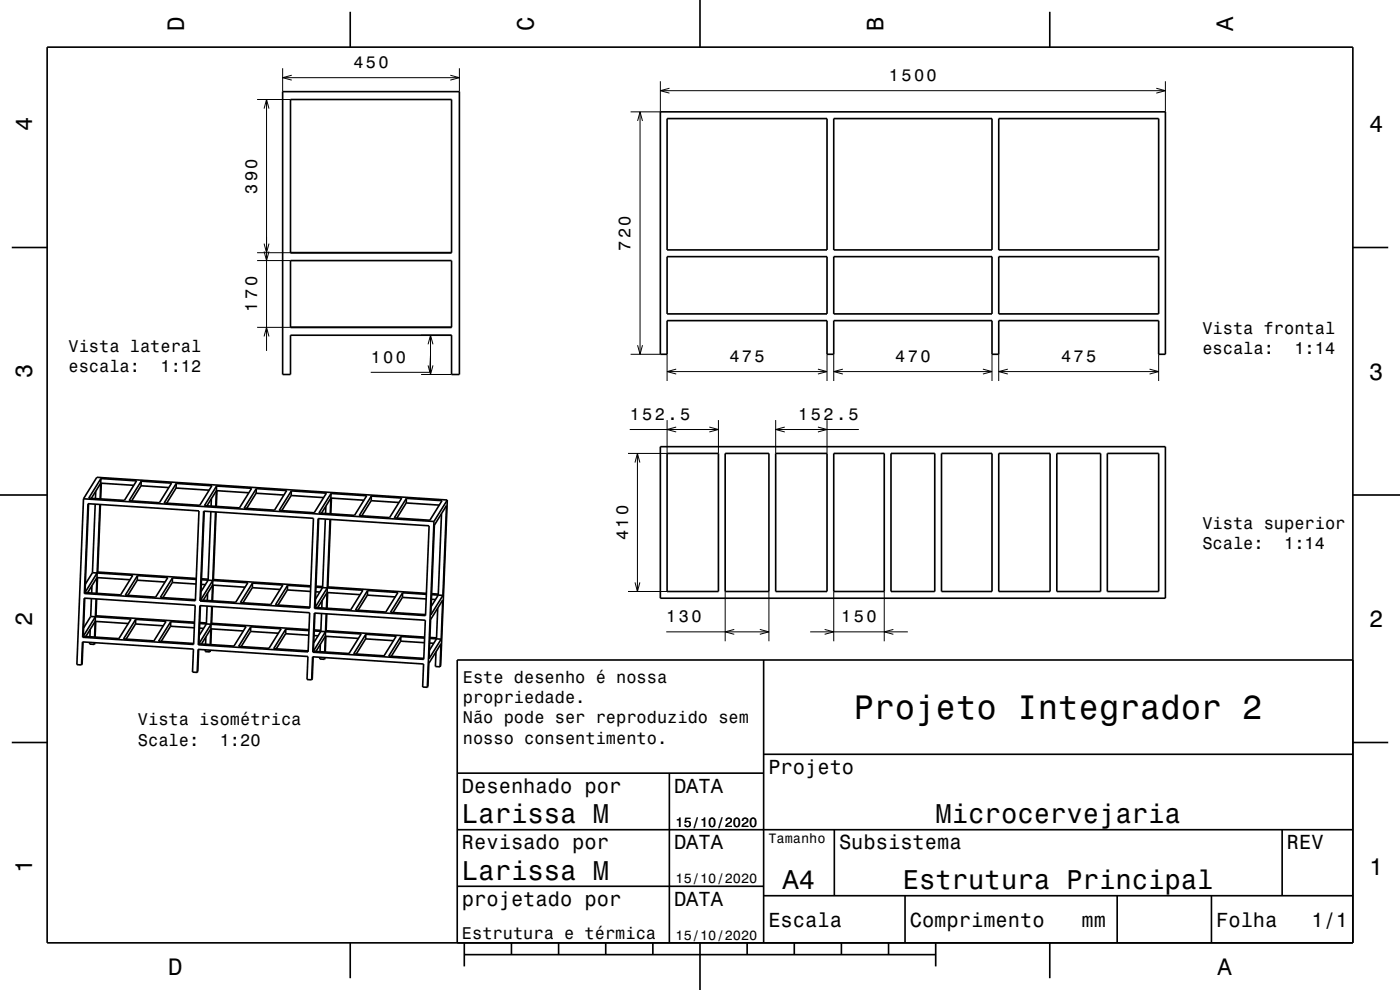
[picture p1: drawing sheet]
<svg xmlns="http://www.w3.org/2000/svg" width="297mm" height="210mm" viewBox="0 0 297 210" stroke-linecap="round" stroke-linejoin="round" font-family="sans-serif">
<g fill="none" stroke="#000" stroke-width=".21">
<path d="M60 14.5v4.9M60 16.5h37.5M61.9 16l-1.9 .5 1.9 .5M95.5 16l2 .5-2 .5M97.5 14.5v4.9M140.1 17.2v6.5h-6.3M140.1 19.2h107.1M142 18.7l-1.9 .5 1.9 .6M245.3 18.7l1.9 .5-1.9 .6M247.2 17.2v6.5M54.5 21.1h7.1M56 23l.5-1.9 .6 1.9"/>
<path d="M56.5 21.1v53.3M135.3 25.7l.5-2 .5 2M135.8 23.7v51.5M54.5 53.6h7.1M54.5 55.3h7.1M56 51.7l.5 1.9 .6-1.9M56 53.3l.5 2 .6-2M54.5 69.4h7.1M56 71.4l.5-2 .6 2M89.3 79.4h6.5M89.3 71.1h6.5M90.8 77.5l.5 1.9 .5-1.9"/>
<path d="M90.8 73l.5-1.9 .5 1.9M91.3 75.3l-.1 3.7h-12.5M91.3 71.1v8.3M133.8 75.2h6.3M135.3 73.2l.5 2 .5-2M141.5 75.2v5.6M141.5 78.8h33.9M143.5 78.3l-2 .5 2 .5M173.5 78.3l1.9 .5-1.9 .5M175.4 75.2v5.6M176.9 75.2v5.6M176.9 78.8h33.5"/>
<path d="M178.8 78.3l-1.9 .5 1.9 .5M208.5 78.3l1.9 .5-1.9 .5M210.4 75.2v5.6M211.9 75.2v5.6M211.9 78.8h33.9M213.8 78.3l-1.9 .5 1.9 .5M243.9 78.3l1.9 .5-1.9 .5M245.8 75.2v5.6M133.6 91.1h18.8M134.7 98.1l.5-1.9 .5 1.9M135.2 96.2v29.3M141.5 89.1v7.1h-8.3"/>
<path d="M143.5 90.6l-2 .5 2 .5M150.5 90.6l1.9 .5-1.9 .5M152.4 89.1v7.1M164.6 89.1v7.1M164.6 91.1h17.6M166.5 90.6l-1.9 .5 1.9 .5M173.5 90.6l1.9 .5-1.9 .5M175.4 89.1v7.1M133.2 125.5h8.3M134.7 123.5l.5 2 .5-2M141.3 134h21.8M153.8 125.5v10.5"/>
<path d="M155.8 133.5l-2 .5 2 .5M161.2 133.5l1.9 .5-1.9 .5M163.1 125.5v10.5M171.9 134h20.7M174.9 133.5l2 .5-2 .5M176.9 125.5v10.5M187.6 125.5v10.5M189.5 133.5l-1.9 .5 1.9 .5"/>
</g>
<g fill="none" stroke="#000" stroke-width=".35">
<path d="M10 10h277v190h-277zM60 19.4h37.5v60h-1.7v-8.3h-34.2v8.3h-1.6zM74.3 2.5v7.5M148.5 0v10M222.7 2.5v7.5M61.6 21.1h34.2v32.5h-34.2zM140.1 23.7h107.1v51.5h-1.4v-7.2h-33.9v7.2h-1.5v-7.2h-33.5v7.2h-1.5v-7.2h-33.9v7.2h-1.4zM141.5 25.2h33.9v27.8h-33.9zM176.9 25.2h33.5v27.8h-33.5zM211.9 25.2h33.9v27.8h-33.9zM2.5 52.5h7.5M61.6 55.3h34.2v14.1h-34.2z"/>
<path d="M141.5 54.4h33.9v12.2h-33.9zM176.9 54.4h33.5v12.2h-33.5zM211.9 54.4h33.9v12.2h-33.9zM287 52.5h7.5M140.1 94.8h107.1v32.1h-107.1zM141.5 96.2h10.9v29.3h-10.9zM153.8 96.2h9.3v29.3h-9.3zM164.6 96.2h10.8v29.3h-10.8zM176.9 96.2h10.7v29.3h-10.7zM189 96.2h9.3v29.3h-9.3zM199.7 96.2h10.7v29.3h-10.7zM211.9 96.2h10.9v29.3h-10.9z"/>
<path d="M224.2 96.2h9.3v29.3h-9.3zM234.9 96.2h10.9v29.3h-10.9zM0 105h10M17.7 105.8l-1.4 35.2h1M17.7 105.8l74.4 4.8M17.7 105.8l2.8-4.6 74.4 4.9M18.7 106.8l23.5 1.6-.8 19-23.5-1.5zM18.8 106.9l-.8 18.8M20.2 106.9l-.6 14.6M20.3 104.2l-.1 1.6M21.2 107l-.6 14.5M21.3 107l-.6 14.3"/>
<path d="M21.4 102.5l7 .4M21.4 102.5l-2 3.2M21.4 102.5l-.2 3.3M21.4 101.5l7.6 .5-2.6 4.2-7.6-.5zM21.4 101.5v1M21.5 102.5l-.1 3.3M29.9 103l5.9 .4M29.9 103l-2 3.3M30 102.1l6.4 .4-2.6 4.1-6.4-.4zM30 102.1l-.1 .9M37.4 103.5l7 .5M37.4 103.5l-2 3.2"/>
<path d="M37.4 102.5l7.6 .5-2.6 4.2-7.6-.5zM37.4 102.5v1M43.2 108.4l23.3 1.5-.8 19.1-23.3-1.5zM43.3 108.4l-.7 18.9 7.4 .5 2.6-4.2-9.9-.6M44.7 108.5l-.5 14.6-1.6 2.4M44.8 105.8v1.5M45.7 108.6l-.7 18.8M45.8 108.6l-.5 14.3M45.9 103.1l7.5 .5-2.6 4.1-7.4-.4zM45.9 103.1l-.1 4.3M46 104.1l-.1 3.3M52.8 104.5l-6.9-.4-2 3.2"/>
<path d="M54.3 104.6l5.9 .4M54.3 104.6l-2 3.2M54.4 103.6l6.4 .5-2.6 4.1-6.4-.4zM54.4 103.6l-.1 1M61.8 105.1l6.9 .5M61.8 105.1l-2 3.2M61.8 104.1l7.4 .5-2.5 4.2-7.5-.5zM61.8 104.1v1M67.5 110l23.5 1.5-.7 19.1-23.6-1.5zM67.6 110l-.7 18.9 7.5 .4 2.6-4.1-10-.6M69 110.1l-.6 14.5-1.5 2.5M69.1 107.4v1.5"/>
<path d="M70 110.2l-.7 18.8M70.1 110.2l-.5 14.3M70.2 105.7l-2 3.2M70.2 105.7l-.1 3.3M70.2 105.7l7 .4M70.2 104.7l7.6 .5-2.6 4.1-7.5-.5zM70.2 104.7v1M70.3 105.7l-.1 3.3M78.7 106.2l5.9 .4M78.7 106.2l-2 3.2M78.8 105.2l6.4 .4-2.6 4.2-6.4-.4zM78.8 105.2l-.1 1"/>
<path d="M86.2 106.7l7 .4M86.2 106.7l-2 3.2M86.2 105.7l7.6 .5-2.6 4.2-7.6-.5zM86.2 105.7v1M92.1 110.6l-1.4 35.2M93.7 109l-.7 17.2-1.5 2.5M94.7 107.2l-.7 19.1-2.6 4.2 .7-19.1zM94.9 106.1l-1.4 35.1-.1 .2M94.9 106.1l-2.8 4.5M287 105h10M17.6 136.2l-.2 4.6-.1 .2M17.9 126.9l23.5 1.5-.3 8.3-23.6-1.5z"/>
<path d="M18 126.9l-.3 8.1 7.5 .5 2.6-4.2-8.6-.5M18 125.7l-.1 .2M19 136.3v.3l1 .1M19.1 133.5v1.6M19.2 130.8l-1.5 2.4M19.4 127l-.2 3.8M19.5 124.2l-.1 1.6M19.6 121.5l-1.5 2.4M19.6 121.5l8.6 .5-2.6 4.2-7.6-.5M20 136.3v.4M20.1 136.3l-.1 .4M20.3 131.8l-.1 3.3"/>
<path d="M20.4 130.6l20.9 1.4M20.4 130.6l-2.9 4.6M20.4 127l-.3 8.1M20.5 127l-.1 3.6M20.6 121.5l-.2 4.4M20.6 121.5l-2.6 4.2M20.7 122.5l-.1 3.4M20.7 121.3l20.9 1.4M20.7 121.3l-.1 .2M27.2 132.3l-7-.5-2 3.2M27.6 123l-7-.5-2 3.2M28.7 132.4l5.9 .3"/>
<path d="M28.7 132.4l-1.9 3.2M28.8 131.4l-.1 1M28.8 131.4l6.4 .4-2.5 4.2-6.5-.5zM29.1 123.1l5.9 .4M29.1 123.1l-2 3.2M29.2 122.1l-.1 1M29.2 122.1l6.4 .4-2.6 4.2-6.4-.4zM36.2 132.8l-2 3.3M36.2 132.8l5 .4M36.2 131.9l5.1 .3M36.2 131.9l-2.6 4.1 7.5 .5M36.2 131.9v.9"/>
<path d="M36.6 123.6l5 .3M36.6 123.6l-2 3.2M36.6 122.6l5 .3M36.6 122.6v1M36.6 122.6l-2.6 4.1 7.5 .5M42.1 137.8l-.1 4.6-.2 .2M42.2 136.6l-.1 .2M42.3 133.2l.9 .1M42.4 132.3l9.8 .6-2.6 4.2-7.4-.5M42.4 132.1h1.4M42.4 128.5l23.3 1.5-.3 8.3-23.3-1.5zM42.5 128.5l-.3 8.1"/>
<path d="M42.7 124h.9M42.7 122.8l1.5 .1M43.6 137.8l-.1 .4 1 .1M43.7 135.1l-.1 1.6M43.9 128.6l-.1 3.8-1.5 2.4M44 125.8v1.6M44.5 137.9v.4M44.7 137.9l-.2 .4M44.8 133.4l-.1 3.3M44.9 132.2l20.7 1.4M44.9 132.2l-2.7 4.4M44.9 128.6l-.3 8.1"/>
<path d="M45 128.6l-.1 3.6M45.2 124.1l-.1 3.4M45.3 122.9l20.6 1.4M45.3 122.9l-2.9 4.6M51.6 133.8l-6.9-.4-2 3.2M52 124.6l-6.9-.5-2 3.2M53.2 133.9l5.9 .4M53.2 133.9l-2 3.3M53.2 133v.9M53.2 133l6.4 .4-2.5 4.1-6.5-.4zM53.5 124.7l5.9 .3M53.5 124.7l-2 3.2"/>
<path d="M53.6 123.7l-.1 1M53.6 123.7l6.4 .4-2.6 4.1-6.4-.4zM60.6 134.4l4.9 .3M60.6 134.4l-2 3.2M60.6 133.4l4.9 .4M60.6 133.4l-2.5 4.2 7.3 .5M60.6 133.4v1M61 125.1l4.9 .4M61 125.1l-2 3.3M61 124.2l4.9 .3M61 124.2l-2.6 4.1 7.3 .5M61 124.2v.9"/>
<path d="M66.4 139.3l-.2 4.7-.1 .2M66.5 138.1l-.1 .2M66.6 134.8l.9 .1M66.7 133.8l9.9 .7-2.6 4.1-7.5-.5M66.7 133.6l1.4 .1M66.7 130l23.5 1.6-.3 8.3-23.5-1.6zM66.8 130l-.3 8.1M67 125.5l.9 .1M67 124.3l1.4 .1M67.8 139.4v.4l1 .1M68 136.7l-.1 1.5M68.2 130.1l-.1 3.8-1.5 2.5"/>
<path d="M68.3 127.4v1.6M68.8 139.5v.4M69 139.5l-.2 .4M69.1 135l-.1 3.3M69.2 133.8l20.9 1.3M69.2 133.8l-2.7 4.3M69.2 130.2l-.3 8.1M69.3 130.2l-.1 3.6M69.5 125.7l-.1 3.3M69.6 124.5l20.9 1.4M69.6 124.5l-2.9 4.6M76 135.4l-7-.4-2 3.2"/>
<path d="M76.4 126.1l-7-.4-2 3.2M77.6 135.5l5.9 .4M77.6 135.5l-2 3.2M77.6 134.5l6.4 .5-2.5 4.1-6.5-.4zM77.6 134.5v1M77.9 126.2l5.9 .4M77.9 126.2l-2 3.2M78 125.3l-.1 .9M78 125.3l6.4 .4-2.6 4.1-6.4-.4zM85 136l5 .3M85 136l-2 3.2M85 135l5.1 .4"/>
<path d="M85 135l-2.5 4.2 7.4 .5M85 135v1M85.4 126.7l5 .3M85.4 126.7l-2 3.2M85.4 125.7l5 .4M85.4 125.7l-2.6 4.2 7.5 .5M85.4 125.7v1M91.1 136.4l.9 .1M91.2 135.4l1.4 .1M91.2 135.2l1.4 .1M91.5 127.1l.9 .1M91.6 126.1l2.4 .2"/>
<path d="M91.6 125.9l1.4 .1M92.5 138.3l-.1 3.1h1M92.6 135.5l1 .1M92.6 135.5l-1.5 2.5M92.9 129l-.3 6.5M93.9 127.3l-.3 8.3-2.6 4.1 .3-8.3zM162 140v60M287 140h-190v60M2.5 157.5h7.5M17.3 141l.2-4.8 23.5 1.5-.2 4.9h1M41.8 142.6l.2-4.9 23.3 1.6-.2 4.8 1 .1M66.1 144.2l.2-4.9 23.6 1.5-.2 4.9 1 .1"/>
<path d="M93.4 141.4l.2-4.8-2.6 4.1-.2 4.9-.1 .2M287 157.5h7.5M97 176h190M97 164h65M142 164v36M162 160h125M177 176v14M272 176v14M97 188h65M162 190h125M192 190v10M237 190v10"/>
<path d="M257 190v10M74.3 200v7.5M98.5 202.5h100M98.5 200v5M108.5 200v2.5M118.5 200v2.5M128.5 200v2.5M138.5 200v2.5M148.5 200v10M158.5 200v2.5M168.5 200v2.5M178.5 200v2.5"/>
<path d="M188.5 200v2.5M198.5 200v5M222.7 200v7.5"/>
</g>
<text font-size="7.2" x="181.1" y="152.6">Projeto Integrador 2</text>
<g font-size="5.8">
<text x="98" y="174.6">Larissa M</text>
<text x="198.5" y="174.6">Microcervejaria</text>
<text x="98" y="186.6">Larissa M</text>
<text x="166" y="188.6">A4</text>
<text x="191.5" y="188.6">Estrutura Principal</text>
</g>
<g font-size="5">
<text x="39" y="6.5" transform="rotate(-90 39 6.5)">D</text>
<text x="113.2" y="6.5" transform="rotate(-90 113.2 6.5)">C</text>
<text x="187.4" y="6.5" transform="rotate(-90 187.4 6.5)">B</text>
<text x="261.6" y="6.5" transform="rotate(-90 261.6 6.5)">A</text>
<text x="6.8" y="27.8" transform="rotate(-90 6.8 27.8)">4</text>
<text x="290.5" y="28.1">4</text>
<text x="6.8" y="80.3" transform="rotate(-90 6.8 80.3)">3</text>
<text x="290.5" y="80.6">3</text>
<text x="6.8" y="132.8" transform="rotate(-90 6.8 132.8)">2</text>
<text x="290.5" y="133.1">2</text>
<text x="6.8" y="185.3" transform="rotate(-90 6.8 185.3)">1</text>
<text x="290.5" y="185.6">1</text>
<text x="35.7" y="206.8">D</text>
<text x="258.3" y="206.8">A</text>
</g>
<g font-size="4.3">
<text x="163" y="164.2">Projeto</text>
<text x="98" y="168.2">Desenhado por</text>
<text x="143" y="168.2">DATA</text>
<text x="98" y="180.2">Revisado por</text>
<text x="143" y="180.2">DATA</text>
<text x="178" y="180.2">Subsistema</text>
<text x="273" y="180.2">REV</text>
<text x="98" y="192.2">projetado por</text>
<text x="143" y="192.2">DATA</text>
<text x="163" y="196.6">Escala</text>
<text x="193" y="196.6">Comprimento</text>
<text x="229.4" y="196.6">mm</text>
<text x="258" y="196.6">Folha</text>
<text x="278.2" y="196.6">1/1</text>
</g>
<g font-size="3.6">
<text x="75" y="14.5">450</text>
<text x="188.6" y="17.2">1500</text>
<text x="54.5" y="41.1" transform="rotate(-90 54.5 41.1)">390</text>
<text x="133.8" y="53.2" transform="rotate(-90 133.8 53.2)">720</text>
<text x="54.5" y="66.1" transform="rotate(-90 54.5 66.1)">170</text>
<text x="255.1" y="70.8">Vista frontal</text>
<text x="14.5" y="74.6">Vista lateral</text>
<text x="78.7" y="77">100</text>
<text x="154.7" y="76.8">475</text>
<text x="189.9" y="76.8">470</text>
<text x="225.1" y="76.8">475</text>
<text x="255.1" y="75.1">escala:</text>
<text x="274.6" y="75.1">1:14</text>
<text x="14.5" y="78.9">escala:</text>
<text x="34.1" y="78.9">1:12</text>
<text x="133.6" y="89.1">152.5</text>
<text x="169.4" y="89.1">152.5</text>
<text x="255.1" y="112.2">Vista superior</text>
<text x="133.2" y="114.6" transform="rotate(-90 133.2 114.6)">410</text>
<text x="255.1" y="116.5">Scale:</text>
<text x="272.4" y="116.5">1:14</text>
<text x="141.3" y="132">130</text>
<text x="178.5" y="132">150</text>
<text x="98.2" y="144.8">Este desenho é nossa</text>
<text x="98.2" y="149.2">propriedade.</text>
<text x="29.3" y="153.9">Vista isométrica</text>
<text x="98.2" y="153.5">Não pode ser reproduzido sem</text>
<text x="29.3" y="158.2">Scale:</text>
<text x="46.6" y="158.2">1:20</text>
<text x="98.2" y="157.8">nosso consentimento.</text>
<text x="98" y="199.2">Estrutura e térmica</text>
</g>
<g font-size="2.9">
<text x="143.3" y="175.3">15/10/2020</text>
<text x="163" y="178.8">Tamanho</text>
<text x="143.3" y="187.3">15/10/2020</text>
<text x="143.3" y="199.3">15/10/2020</text>
</g>
</svg>
